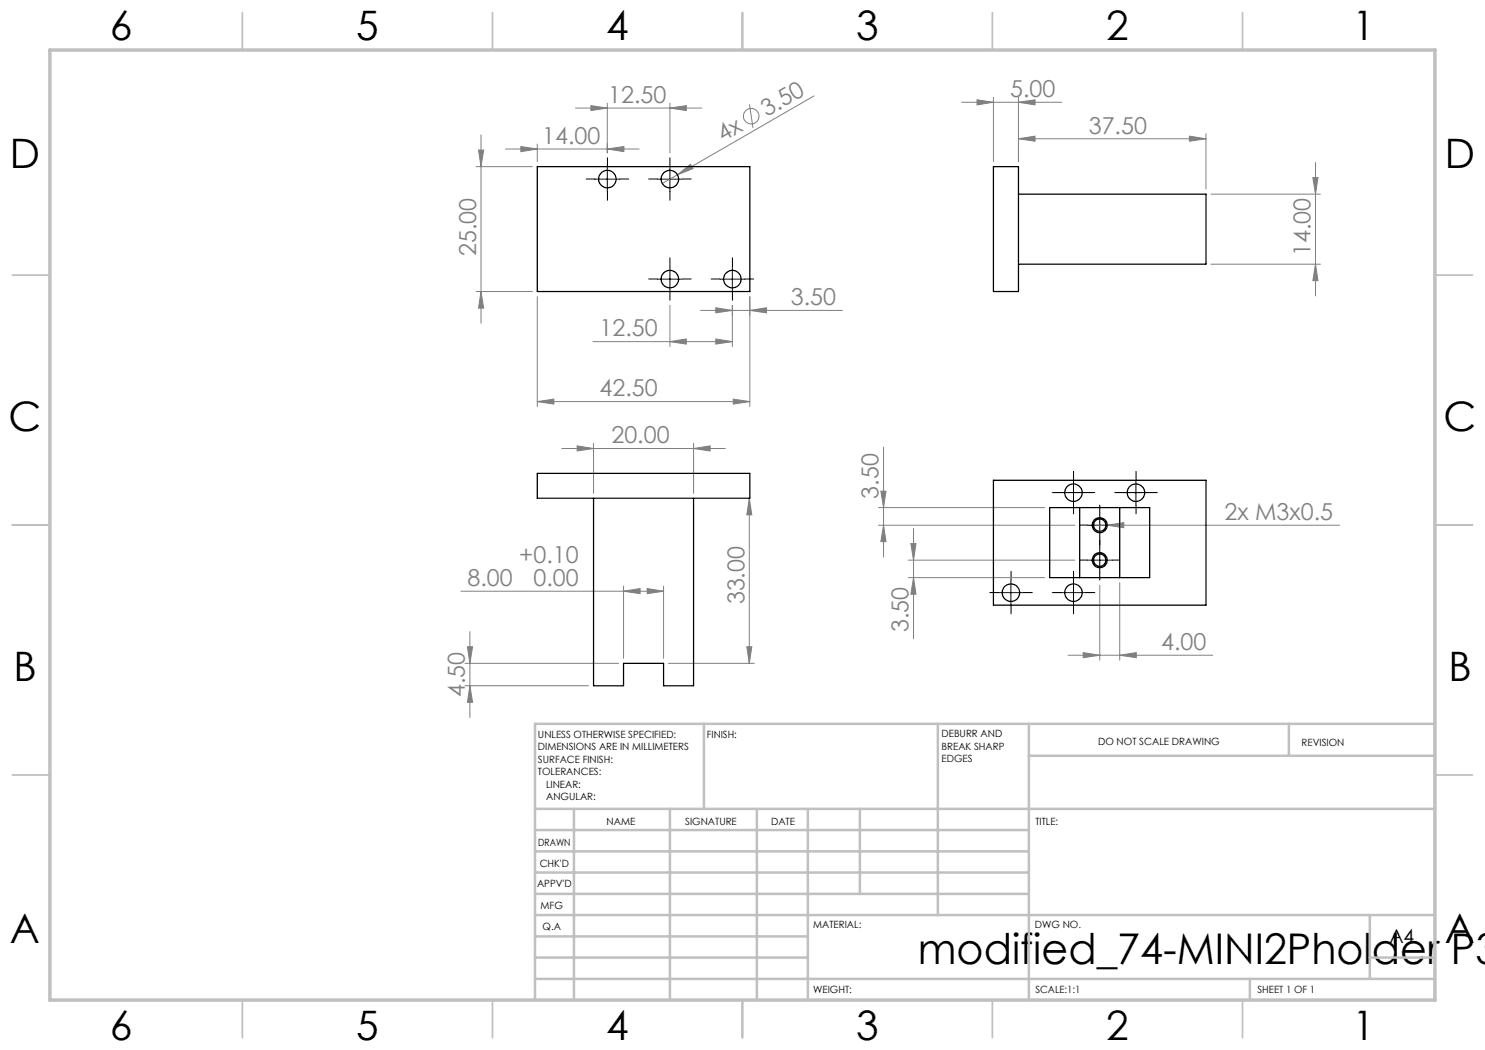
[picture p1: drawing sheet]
<svg xmlns="http://www.w3.org/2000/svg" width="297mm" height="210mm" viewBox="0 0 297 210" stroke-linecap="round" stroke-linejoin="round" font-family="sans-serif">
<g fill="none" stroke="#808080" stroke-width=".2">
<path d="M162.8 19.2l-27.3 15.8M195.4 20l3.3 .5-3.3 .5zM198.7 19.5v12.8M203.7 19.5v12.8M95.2 33.3h11.3M95.7 30h1l-.5 3.3zM96.2 27v37.7M101.1 29.8h26.7M104.2 29.3l3.3 .5-3.3 .5zM107.5 28.8v3.5M115.1 21.6h25.2M118.2 21.1l3.3 .5-3.3 .5z"/>
<path d="M121.5 29.8l3.3-.5v1zM121.5 20.6v10M134 21.6l3.3-.5v1zM134 20.6v10M135.5 35l2.6-2.1 .5 .8zM135.5 35l-3 1.7M149.9 20.9l.7 4.7M192.3 20.5h20M203.7 20.5l3.3-.5v1zM203.7 27.8l3.3-.6v1zM203.7 27.8h37.5M237.9 27.2l3.3 .6-3.3 .4z"/>
<path d="M241.2 26.7v11.1M242.2 38.8h21.9M262.6 35.5h1l-.5 3.3zM263.1 32.5v26.7M95.2 58.3h11.3M96.2 58.3l.5 3.3h-1zM107.5 59.3v22M150 59.3v22M242.2 52.8h21.9M263.1 52.8l.5 3.3h-1zM118.6 68.3h27.9M134 68.3l3.3-.5v1z"/>
<path d="M134 61.1v8.2M140.1 62.1h28.4M143.2 67.8l3.3 .5-3.3 .5zM143.2 61.6l3.3 .5-3.3 .5zM146.5 61.1v8.2M146.6 79.8l3.4 .5-3.4 .5zM150 62.1l3.3-.5v1zM107.5 80.3l3.3-.5v1zM107.5 80.3h42.5M112.4 89.7h32.7M115.4 89.2l3.3 .5-3.3 .5zM118.7 88.7v10"/>
<path d="M138.7 89.7l3.3-.5v1zM138.7 88.7v10M149.9 99.7l.5 3.3h-1zM149.9 99.7v33M176.2 98.2h1l-.5 3.3zM176.7 89.4v22M92.2 118.2h40.5M124.7 118.2l3.3-.5v1zM124.7 117.2v14.4M129.4 117.7l3.3 .5-3.3 .5zM132.7 117.2v14.4M175.7 105h39.2"/>
<path d="M175.7 101.5h33.3M176.7 105l.5 3.3h-1zM181.7 115.5h27.3M181.7 112h33.2M182.2 108.7h1l-.5 3.3zM182.7 115.5l.5 3.3h-1zM182.7 105.7v22.1M218.4 105h49.5M220 117v15M221.4 105l3.4-.5v1zM223.9 116.5v15.5M93 132.7h30.7"/>
<path d="M93 137.2h24.7M93.5 129.4h1l-.5 3.3zM94 126.3v17.2M94 137.2l.5 3.3h-1zM133.7 132.7h17.1M149.4 129.4h1l-.5 3.3zM213.6 131h28.9M216.6 130.5l3.4 .5-3.4 .5zM223.9 131l3.4-.5v1z"/>
<circle cx="150.3" cy="23.3" r="1.55"/>
</g>
<g fill="none" stroke="#000" stroke-width=".2" stroke-dasharray="15.2 1.3 1.3 1.3">
<path d="M119 35.8h-1.8M121.5 33.3v-1.7M121.5 38.3v1.8M124 35.8h1.7M131.5 35.8h-1.8M134 33.3v-1.7M134 38.3v1.8M136.5 35.8h1.7M131.5 55.8h-1.8M134 53.3v-1.7M134 58.3v1.8M136.5 55.8h1.7"/>
<path d="M144 55.8h-1.8M146.5 53.3v-1.7M146.5 58.3v1.8M149 55.8h1.7M212.2 98.5h-1.7M214.7 96v-1.7M217.2 98.5h1.8M224.7 98.5h-1.7M227.2 96v-1.7M229.7 98.5h1.8M199.7 118.5h-1.7M202.2 116v-1.7"/>
<path d="M204.7 118.5h1.8M212.2 118.5h-1.7M214.7 116v-1.7M214.7 101v1.8M217.2 118.5h1.8M217.5 112h-1.5M217.5 105h-1.5M220 109.5v-1.5M220 114.5v1.5M220 102.5v-1.5M220 107.5v1.5M222.5 112h1.5"/>
<path d="M222.5 105h1.5M227.2 101v1.8M202.2 121v1.8M214.7 121v1.8"/>
</g>
<g fill="none" stroke="#000" stroke-width=".2">
<path d="M119 35.8h5M121.5 33.3v5M131.5 35.8h5M134 33.3v5M131.5 55.8h5M134 53.3v5M144 55.8h5M146.5 53.3v5M212.2 98.5h5M214.7 96.1v4.9M224.7 98.5h5M227.2 96.1v4.9"/>
<path d="M199.7 118.5h5M202.2 116v5M212.2 118.5h5M214.7 116v5M217.5 112h4.9M217.5 105h4.9M220 102.5v5.1M220 109.5v5"/>
</g>
<g fill="none" stroke="#c0c0c0" stroke-width=".35">
<path d="M48.5 2.5v7.5M98.5 2.5v7.5M148.5 2.5v7.5M198.5 2.5v7.5M248.5 2.5v7.5M2.5 55h7.5M287 55h7.5M2.5 105h7.5M287 105h7.5M2.5 155h7.5M287 155h7.5M48.5 200v7.5"/>
<path d="M98.5 200v7.5M148.5 200v7.5M198.5 200v7.5M248.5 200v7.5"/>
</g>
<g fill="none" stroke="#c0c0c0" stroke-width=".5">
<path d="M140.8 144.8v17M187.6 144.8v38.2M205.8 144.8v55.2M205.8 151.2h81.2M257.8 144.8v6.4M287 144.8h-180v55.2M107 161.8h180M107 178.8h98.8M107 174.5h98.8M107 170.3h98.8M107 166h98.8M114.8 161.8v38.2"/>
<path d="M134 161.8v38.2M151.4 161.8v38.2M161.6 161.8v38.2M172 161.8v17M107 195.8h180M107 191.5h54.6M107 187.3h54.6M107 183h180M250 195.8v4.2M274 191.5h13M274 183v12.8"/>
</g>
<path d="M10 10h277v190h-277z" fill="none" stroke="#c0c0c0" stroke-width=".7"/>
<g fill="#808080">
<path d="M221.4 105l3.4-.5v1z"/>
<path d="M135.5 35l2.6-2.1 .5 .8z"/>
<path d="M129.4 117.7l3.3 .5-3.3 .5zM124.7 118.2l3.3-.5v1zM203.7 20.5l3.3-.5v1zM195.4 20l3.3 .5-3.3 .5zM223.9 131l3.4-.5v1zM216.6 130.5l3.4 .5-3.4 .5z"/>
<path d="M118.2 21.1l3.3 .5-3.3 .5zM134 21.6l3.3-.5v1zM134 68.3l3.3-.5v1zM143.2 67.8l3.3 .5-3.3 .5zM104.2 29.3l3.3 .5-3.3 .5zM121.5 29.8l3.3-.5v1zM143.2 61.6l3.3 .5-3.3 .5zM150 62.1l3.3-.5v1zM115.4 89.2l3.3 .5-3.3 .5zM138.7 89.7l3.3-.5v1z"/>
<path d="M203.7 27.8l3.3-.6v1zM237.9 27.2l3.3 .6-3.3 .4z"/>
<path d="M107.5 80.3l3.3-.5v1zM146.6 79.8l3.4 .5-3.4 .5z"/>
<path d="M149.4 129.4h1l-.5 3.3zM149.9 99.7l.5 3.3h-1zM182.7 115.5l.5 3.3h-1zM182.2 108.7h1l-.5 3.3z"/>
<path d="M95.7 30h1l-.5 3.3zM96.2 58.3l.5 3.3h-1zM93.5 129.4h1l-.5 3.3zM94 137.2l.5 3.3h-1zM262.6 35.5h1l-.5 3.3zM263.1 52.8l.5 3.3h-1zM176.2 98.2h1l-.5 3.3zM176.7 105l.5 3.3h-1z"/>
</g>
<g fill="none" stroke="#000" stroke-width=".25">
<path d="M107.5 33.3h42.5v25h-42.5zM198.7 33.3h5v25h-5zM203.7 38.8h37.5v14h-37.5M107.5 94.7h42.5v5h-42.5zM118.7 99.7v37.5h6v-4.5h8v4.5h6v-37.5M198.7 96.1h42.5v24.9h-42.5zM209.9 101.5h20v14h-20zM215.9 101.5v14M218.4 105h.3M218.4 112h.3M223.9 101.5v14"/>
<circle cx="121.5" cy="35.8" r="1.75"/>
<circle cx="134" cy="35.8" r="1.75"/>
<circle cx="134" cy="55.8" r="1.75"/>
<circle cx="146.5" cy="55.8" r="1.76"/>
<circle cx="214.7" cy="98.5" r="1.75"/>
<circle cx="227.2" cy="98.5" r="1.76"/>
<circle cx="202.2" cy="118.5" r="1.75"/>
<circle cx="214.7" cy="118.5" r="1.75"/>
<circle cx="219.9" cy="105" r="1.5"/>
<circle cx="219.9" cy="112" r="1.22"/>
<circle cx="219.9" cy="112" r="1.51"/>
<circle cx="220" cy="105" r="1.23"/>
</g>
<text font-size="8.5" x="183.6" y="192.7">modified_74-MINI2Pholder P3</text>
<g font-size="8.1">
<text x="22" y="8">6</text>
<text x="71.2" y="8">5</text>
<text x="121.2" y="8">4</text>
<text x="171.3" y="8">3</text>
<text x="221.3" y="8">2</text>
<text x="270.5" y="8">1</text>
<text x="2" y="33.6">D</text>
<text x="289" y="33.6">D</text>
<text x="1.7" y="86.1">C</text>
<text x="288.7" y="86.1">C</text>
<text x="2.7" y="136.1">B</text>
<text x="289.7" y="136.1">B</text>
<text x="2" y="188.6">A</text>
<text x="289" y="188.6">A</text>
<text x="22" y="208">6</text>
<text x="71.2" y="208">5</text>
<text x="121.2" y="208">4</text>
<text x="171.3" y="208">3</text>
<text x="221.3" y="208">2</text>
<text x="270.5" y="208">1</text>
</g>
<g font-size="4.7" fill="#808080">
<text x="121.6" y="20.6">12.50</text>
<text x="153.3" y="23.4" transform="rotate(-30 153.3 23.4)">3.50</text>
<text x="202" y="19.4">5.00</text>
<text x="108.4" y="28.8">14.00</text>
<text x="144.6" y="28.5" transform="rotate(-30 144.6 28.5)">4x</text>
<text x="217.8" y="26.7">37.50</text>
<text x="95.2" y="51.2" transform="rotate(-90 95.2 51.2)">25.00</text>
<text x="262.1" y="51.2" transform="rotate(-90 262.1 51.2)">14.00</text>
<text x="158.2" y="61">3.50</text>
<text x="119.9" y="67.3">12.50</text>
<text x="119.9" y="79.3">42.50</text>
<text x="122.3" y="88.7">20.00</text>
<text x="175.7" y="99.7" transform="rotate(-90 175.7 99.7)">3.50</text>
<text x="244.9" y="104">2x M3x0.5</text>
<text x="103.8" y="112.7">+0.10</text>
<text x="93.5" y="117.2">8.00</text>
<text x="106.7" y="117.2">0.00</text>
<text x="148.9" y="120.9" transform="rotate(-90 148.9 120.9)">33.00</text>
<text x="181.7" y="126.5" transform="rotate(-90 181.7 126.5)">3.50</text>
<text x="232.2" y="130">4.00</text>
<text x="93" y="139.5" transform="rotate(-90 93 139.5)">4.50</text>
</g>
<text font-size="3.9" x="277.9" y="188.5">A4</text>
<g font-size="2">
<text x="107.6" y="147.6">UNLESS OTHERWISE SPECIFIED:</text>
<text x="141.4" y="147.6">FINISH:</text>
<text x="188.3" y="147.5">DEBURR AND</text>
<text x="188.3" y="150">BREAK SHARP</text>
<text x="219.6" y="149">DO NOT SCALE DRAWING</text>
<text x="260.3" y="149.2">REVISION</text>
<text x="107.6" y="150.1">DIMENSIONS ARE IN MILLIMETERS</text>
<text x="107.6" y="152.6">SURFACE FINISH:</text>
<text x="107.6" y="155.1">TOLERANCES:</text>
<text x="188.3" y="152.5">EDGES</text>
<text x="109.2" y="157.6">LINEAR:</text>
<text x="109.2" y="160.1">ANGULAR:</text>
<text x="121.3" y="165">NAME</text>
<text x="137" y="164.9">SIGNATURE</text>
<text x="154.2" y="164.9">DATE</text>
<text x="207.1" y="164.9">TITLE:</text>
<text x="107.6" y="169.1">DRAWN</text>
<text x="107.9" y="173.3">CHK'D</text>
<text x="107.4" y="177.4">APPV'D</text>
<text x="108.1" y="181.8">MFG</text>
<text x="108.5" y="186">Q.A</text>
<text x="162.6" y="185.5">MATERIAL:</text>
<text x="207" y="185.5">DWG NO.</text>
<text x="162.6" y="198.5">WEIGHT:</text>
<text x="207.1" y="198.6">SCALE:1:1</text>
<text x="251.5" y="198.6">SHEET 1 OF 1</text>
</g>
</svg>
